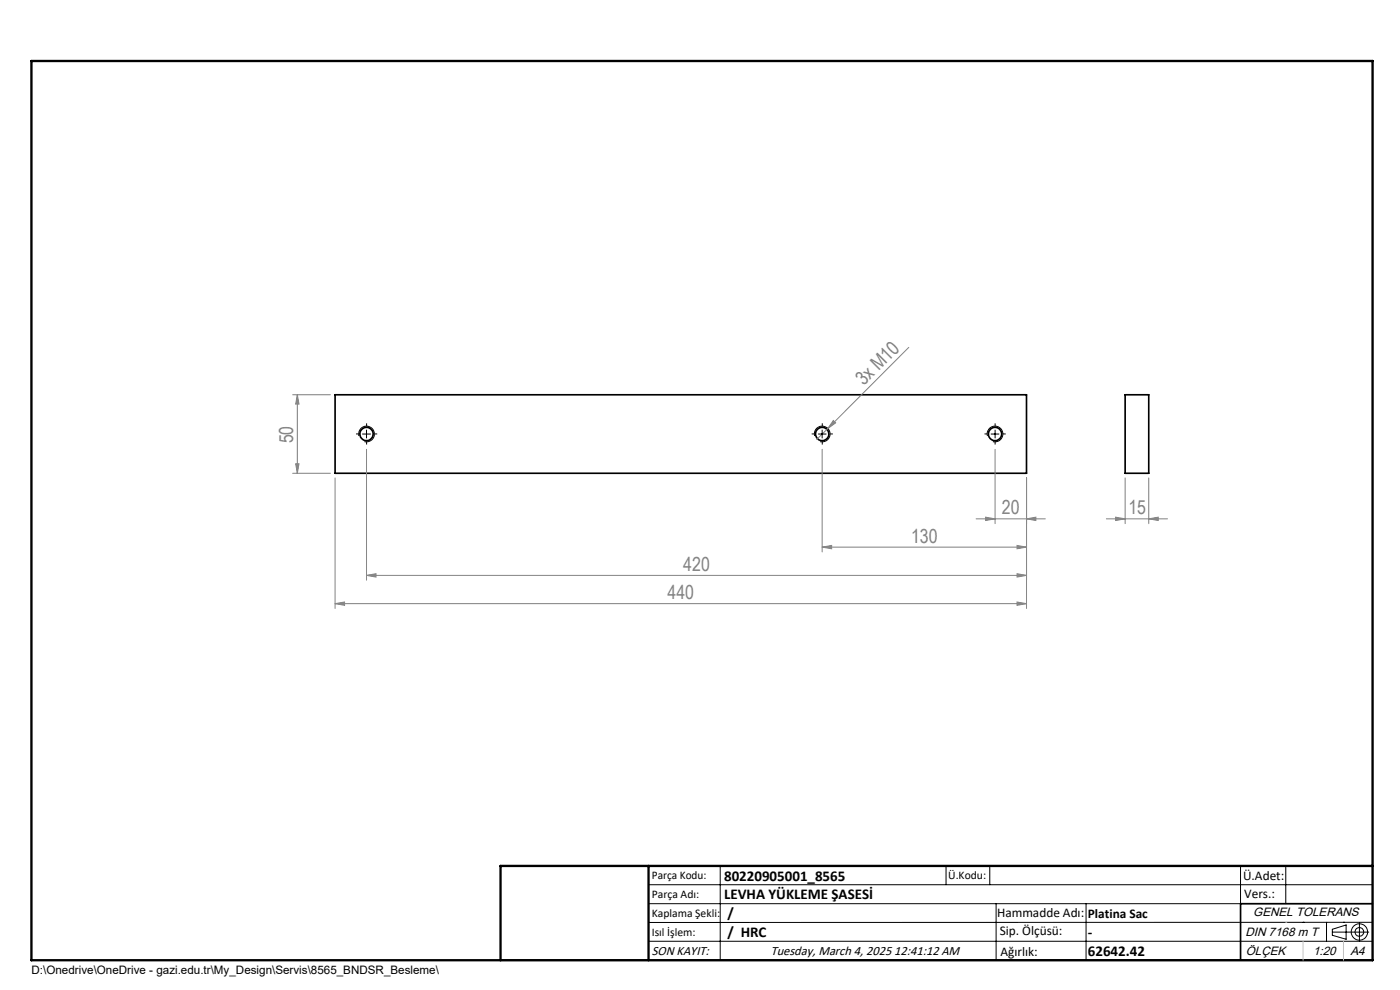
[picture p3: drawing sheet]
<svg xmlns="http://www.w3.org/2000/svg" width="297mm" height="210mm" viewBox="0 0 297 210" stroke-linecap="round" stroke-linejoin="round" font-family="sans-serif">
<g fill="none" stroke="#000" stroke-width=".35">
<path d="M71.1 83.7h146.7v16.7h-146.7zM238.7 83.7h5v16.7h-5zM291.2 191.7h-28v12M106.2 203.7h185"/>
<circle cx="77.8" cy="92.1" r="1.42"/>
<circle cx="174.4" cy="92.1" r="1.42"/>
<circle cx="211.1" cy="92.1" r="1.41"/>
</g>
<g fill="none" stroke="#000" stroke-width=".21">
<path d="M76.1 92.5a1.68 1.68 0 0 1 1.5-2.1 1.68 1.68 0 0 1 1.8 1.8 1.68 1.68 0 0 1-2.1 1.5M76.9 92.1h1.7M77.8 91.2v1.7M172.8 92.5a1.67 1.67 0 0 1 1.5-2.1 1.67 1.67 0 0 1 1.8 1.9 1.67 1.67 0 0 1-2.1 1.4M173.6 92.1h1.7M174.4 91.2v1.7M209.5 92.5a1.67 1.67 0 0 1 1.5-2.1 1.67 1.67 0 0 1 1.8 1.9 1.67 1.67 0 0 1-2.2 1.4M210.3 92.1h1.6M211.1 91.2v1.7M137.6 187.7h153.6M137.6 191.7h153.6M137.6 199.7h153.6"/>
<path d="M152.8 183.7v20M200.7 183.7v4M210 183.7v4M211.3 191.7v12M230.4 191.7v12M263.2 183.7v20M272.8 183.7v8M276.4 195.6h.1M281.4 195.6v4.1M282.6 197.7h7.8M282.6 197.1l3-.9v3l-3-.8zM285 195.6h.1"/>
<path d="M288.4 195.8v3.8M291.2 195.6l-153.6 .1"/>
<circle cx="288.4" cy="197.7" r="1.74"/>
<circle cx="288.4" cy="197.7" r=".93"/>
</g>
<g fill="none" stroke="#808080" stroke-width=".21">
<path d="M192.8 73.7l-17.2 17.2M62.1 83.7h8M62.7 98.4h.7l-.3 2zM63.1 83.7l.3 2h-.7zM63.1 83.7v16.7M77.8 95.3v27.8M174.4 95.3v21.8M175.6 90.9l-2.4 2.3M176.8 89.2l.5 .5-1.7 1.2zM211.1 95.3v15.8M62.1 100.4h8M71.1 101.4v27.7"/>
<path d="M174.4 116.1l2-.4v.7zM174.4 116.1h43.4M207.1 110.1h14.7M209.1 109.7l2 .4-2 .3zM215.8 115.7l2 .4-2 .3zM217.8 110.1l1.9-.4v.7zM217.8 101.4v27.7M234.7 110.1h13M236.7 109.7l2 .4-2 .3zM238.7 101.4v9.7M243.7 110.1l2-.4v.7zM243.7 101.4v9.7"/>
<path d="M71.1 128l2-.3v.7zM71.1 128h146.7M77.8 122.1l2-.4v.7zM77.8 122.1h140M215.8 121.7l2 .4-2 .3zM215.8 127.7l2 .3-2 .4z"/>
</g>
<path d="M76.1 92h-.6M77.8 90.4v-.6M77.8 93.7v.6M79.4 92h.6M172.8 92h-.6M174.4 90.4v-.6M174.4 93.7v.6M176.1 92h.6M209.4 92h-.5M211.1 90.4v-.6M211.1 93.7v.6M212.8 92h.6" fill="none" stroke="#000" stroke-width=".21" stroke-dasharray="15.2 1.3 1.3 1.3" stroke-linecap="butt"/>
<path d="M6.7 12.9h284.5v190.8h-284.5zM137.6 183.7v20M291.2 183.7h-185v20" fill="none" stroke="#000" stroke-width=".5"/>
<path d="M272.8 195.6h.1M276.4 199.7v4M285 199.7v4" fill="none" stroke="#c0c0c0" stroke-width=".21"/>
<g fill="#808080">
<path d="M176.8 89.2l.5 .5-1.7 1.2z"/>
<path d="M217.8 110.1l1.9-.4v.7zM209.1 109.7l2 .4-2 .3zM215.8 115.7l2 .4-2 .3zM174.4 116.1l2-.4v.7zM215.8 121.7l2 .4-2 .3zM77.8 122.1l2-.4v.7zM215.8 127.7l2 .3-2 .4zM71.1 128l2-.3v.7zM243.7 110.1l2-.4v.7zM236.7 109.7l2 .4-2 .3z"/>
<path d="M63.1 83.7l.3 2h-.7zM62.7 98.4h.7l-.3 2z"/>
</g>
<g font-size="4.1" fill="#808080">
<text x="183.2" y="82" transform="rotate(-45 183.2 82)">3x M10</text>
<text x="62.2" y="94.1" transform="rotate(-90 62.2 94.1)">50</text>
<text x="212.5" y="109.1">20</text>
<text x="239.4" y="109.1">15</text>
<text x="193.3" y="115.1">130</text>
<text x="145" y="121.1">420</text>
<text x="141.6" y="127.1">440</text>
</g>
<g font-size="3.2">
<text x="153.6" y="190.8">LEVHA YÜKLEME ŞASESİ</text>
<text x="153.6" y="186.8">80220905001_8565</text>
<text x="154.3" y="194.8">/</text>
<text x="154.3" y="198.8">/ HRC</text>
<text x="230.8" y="198.7">-</text>
<text x="230.8" y="202.8">62642.42</text>
</g>
<g font-size="2.8">
<text x="263.7" y="186.7">Ü.Adet:</text>
<text x="263.9" y="190.5">Vers.:</text>
<text x="211.5" y="194.5">Hammadde Adı:</text>
<text x="230.8" y="194.7">Platina Sac</text>
<text x="138.3" y="202.6">SON KAYIT:</text>
<text x="163.5" y="202.6">Tuesday, March 4, 2025 12:41:12 AM</text>
<text x="212.1" y="198.4">Sip. Ölçüsü:</text>
<text x="212.2" y="202.7">Ağırlık:</text>
</g>
<g font-size="2.6">
<text x="265.9" y="194.4">GENEL TOLERANS</text>
<text x="264.2" y="198.5">DIN 7168 m T</text>
<text x="264.3" y="202.6">ÖLÇEK</text>
<text x="278.5" y="202.6">1:20</text>
<text x="286.5" y="202.6">A4</text>
</g>
<g font-size="2.5">
<text x="138.3" y="186.4">Parça Kodu:</text>
<text x="138.3" y="190.5">Parça Adı:</text>
<text x="201.2" y="186.5">Ü.Kodu:</text>
<text x="138.3" y="194.5">Kaplama Şekli:</text>
<text x="138.3" y="198.6">Isıl İşlem:</text>
<text x="6.7" y="206.7">D:\Onedrive\OneDrive - gazi.edu.tr\My_Design\Servis\8565_BNDSR_Besleme\</text>
</g>
</svg>
